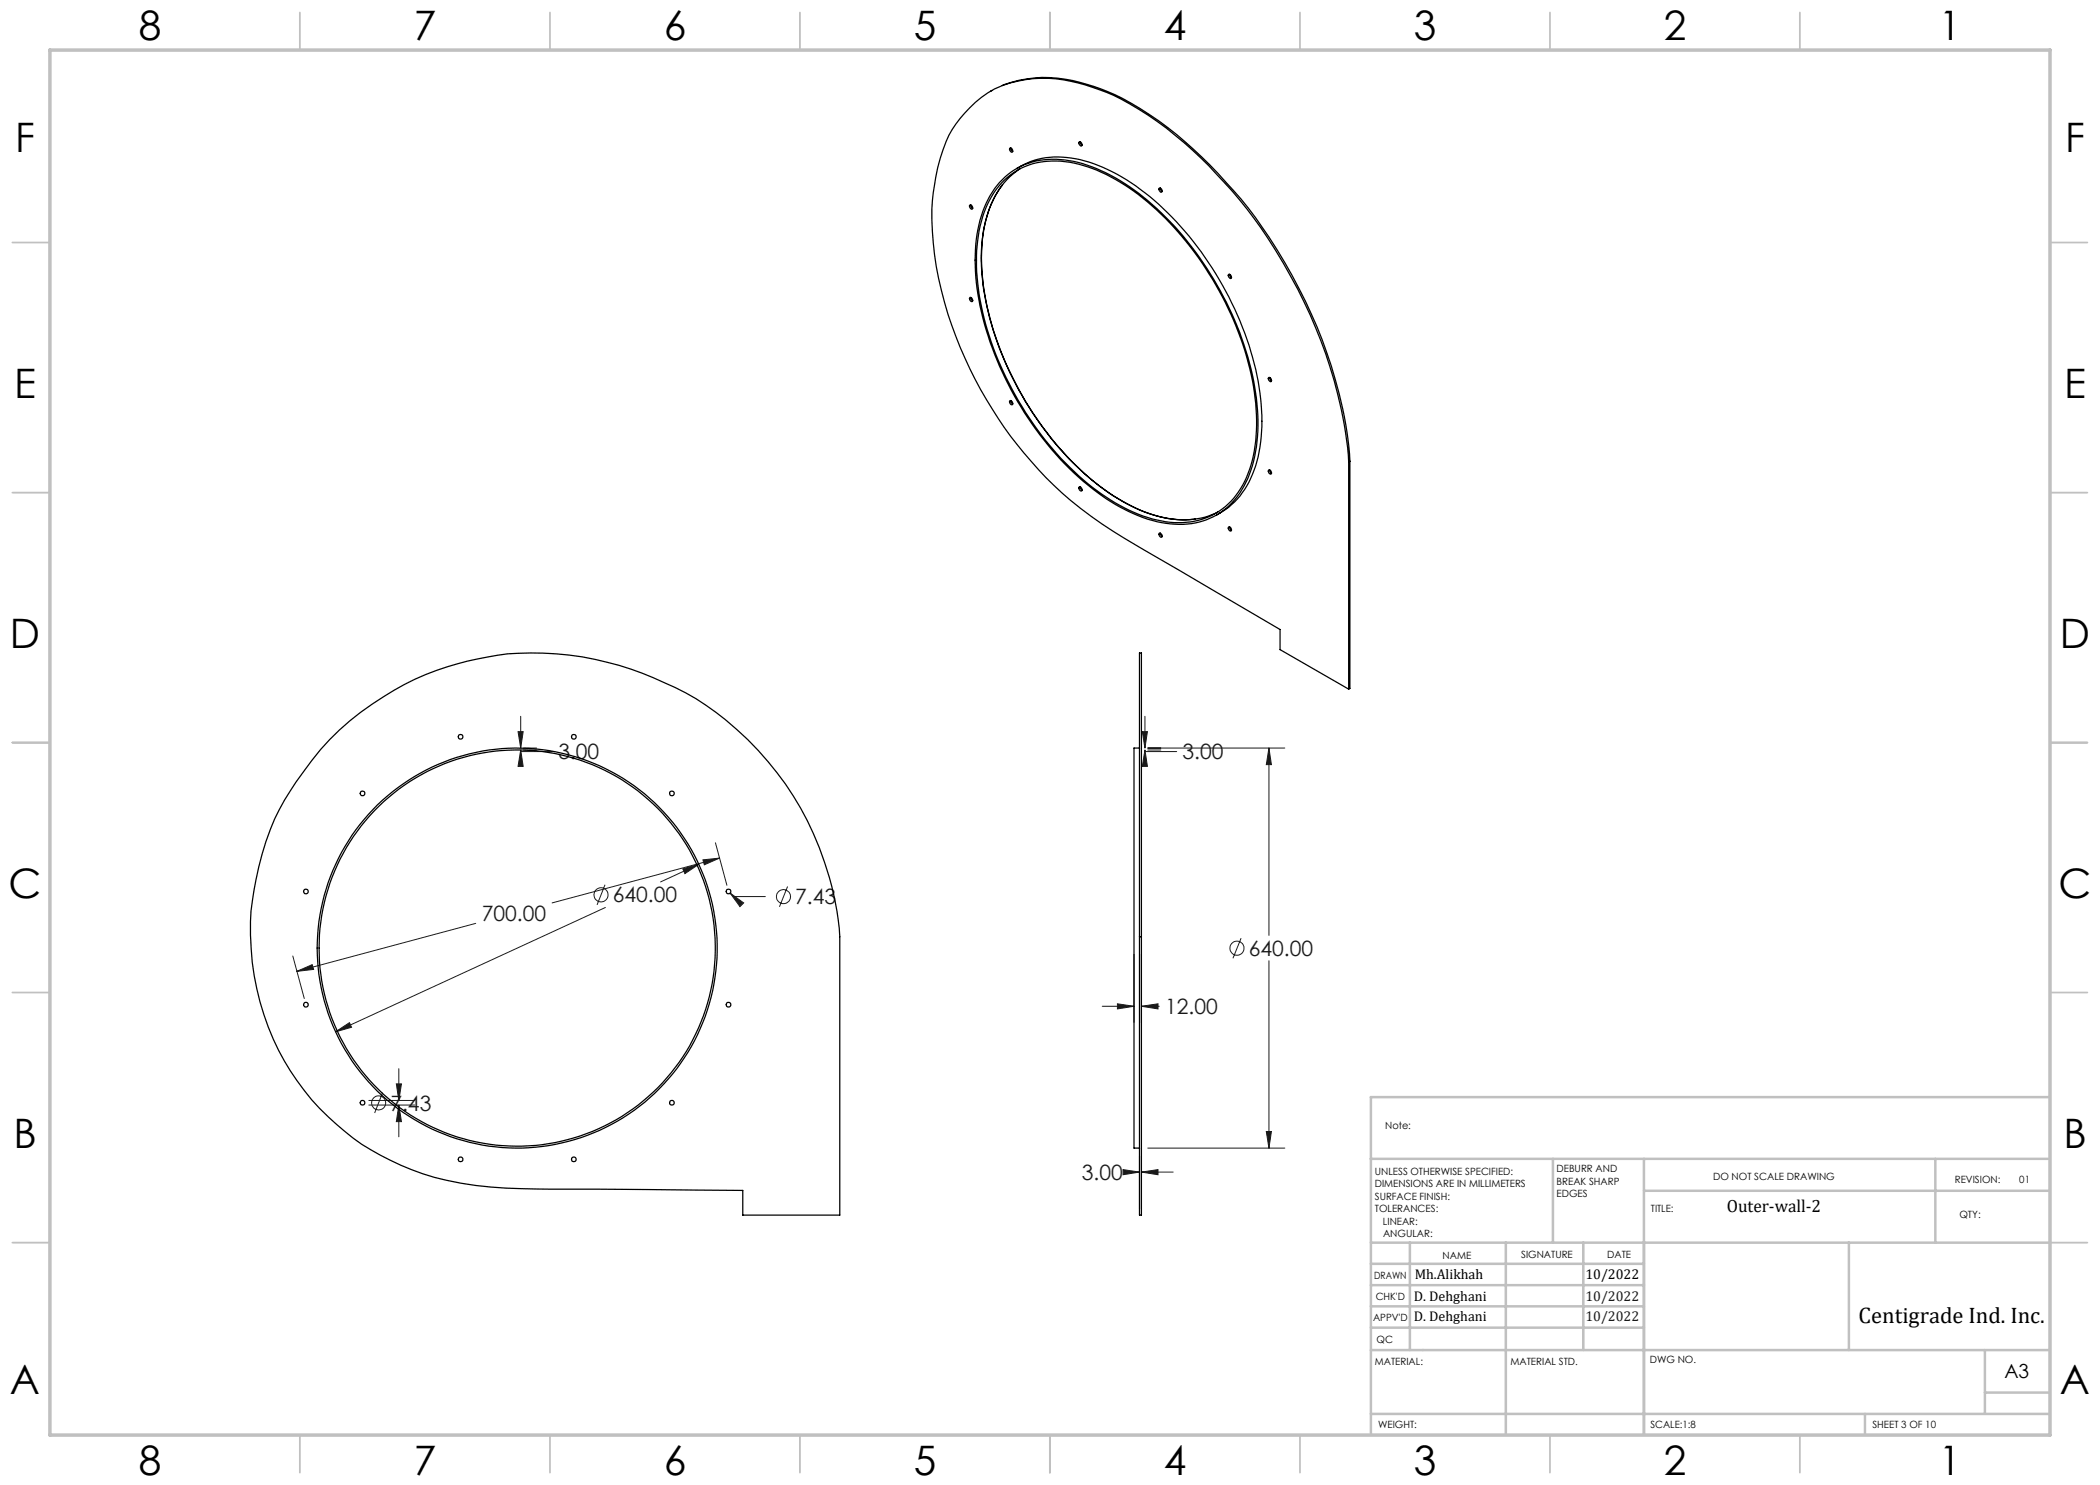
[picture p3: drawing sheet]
<svg xmlns="http://www.w3.org/2000/svg" width="420mm" height="297mm" viewBox="0 0 420 297" stroke-linecap="round" stroke-linejoin="round" font-family="sans-serif">
<g fill="none" stroke="#191924" stroke-width=".2">
<path d="M103.6 146.3h1l-.5 3.3zM104.1 150l.5 3.3h-1zM104.1 150v.3h6.4M104.1 143.3v6.3M104.7 149.6h2.6M104.7 150h2.6M228.5 146.3h1l-.5 3.3zM229 150l.5 3.3h-1zM229 150v.3h6.3M229 143.3v6.3M229.6 149.6h27.4M229.6 150h2.6"/>
<path d="M253.8 149.6l.5 3.3h-1zM253.8 149.6v37.5M121 176.9l-1.6 4.1M136.6 173.8l3.2-.9-2.8 1.8zM139.8 172.9l-7.7 3.5M140.6 172l3.3-.4-3 1.4zM143.1 168.6l2.3 8.5M143.9 171.6l-33.5 9M146 178.6l2.7 2-.7 .7zM146 178.6l.7 .7h6.4M157.5 177.3l-1.6 4.1M58.6 191.2l2.3 8.5"/>
<path d="M59.4 194.3l3-1.4 .3 1zM95.1 184.7l-35.7 9.6M121.1 181.5l-54 24.9M226.8 190.9v13.5M228.3 190.9v13.5M248.2 187.6l-1.6 4.1M253.8 192.2v37.4M67.1 206.4l2.8-1.9 .4 1zM76.5 218.5l-1.6 4.1M79.3 216.8h1l-.5 3.3zM79.8 213.7v6.4M220.5 201.3h6.3"/>
<path d="M223.5 200.8l3.3 .5-3.3 .5zM228.3 201.3l3.3-.5v1zM228.3 201.3h3.5M73.8 220.1h9.1M73.8 221h9.1M79.8 221l.5 3.3h-1zM79.8 221v6.4M224.6 233.9l3.3 .5-3.3 .5zM225.7 234.4h2.2M227.9 231.2v10.6M228.3 234.4l3.3-.5v1zM228.3 231.2v10.6"/>
<path d="M228.3 234.4h6.3M229.6 229.6h27.4M253.3 226.3h1l-.5 3.3z"/>
<circle cx="120.2" cy="179" r="1.4"/>
<circle cx="156.7" cy="179.3" r="1.41"/>
<circle cx="247.4" cy="189.6" r="1.42"/>
<circle cx="75.7" cy="220.6" r="1.42"/>
</g>
<g fill="none" stroke="#c0c0c0" stroke-width=".35">
<path d="M60 2.5v7.5M110 2.5v7.5M160 2.5v7.5M210 2.5v7.5M260 2.5v7.5M310 2.5v7.5M360 2.5v7.5M2.5 48.5h7.5M410 48.5h7.5M2.5 98.5h7.5M410 98.5h7.5M2.5 148.5h7.5"/>
<path d="M410 148.5h7.5M2.5 198.5h7.5M410 198.5h7.5M2.5 248.5h7.5M410 248.5h7.5M60 287v7.5M110 287v7.5M160 287v7.5M210 287v7.5M260 287v7.5M310 287v7.5M360 287v7.5"/>
</g>
<g fill="none" stroke="#c0c0c0" stroke-width=".5">
<path d="M410 219.4h-135.8v67.4M274.2 231.8h135.8M310.6 231.8v16.7M328.8 231.8v55.2M328.8 238.2h81.2M387.1 231.8v16.7M274.2 248.5h135.8M274.2 257h54.6M274.2 252.8h54.6M282 248.5v21.5M301.2 248.5v38.3M316.7 248.5v21.5"/>
<path d="M369.8 248.5v21.5M274.2 265.5h54.6M274.2 261.3h54.6M274.2 270h135.8M397 270v12.8M397 278.5h13M274.2 282.8h135.8M373 282.8v4.2"/>
</g>
<path d="M10 10h400v277h-400z" fill="none" stroke="#c0c0c0" stroke-width=".7"/>
<path d="M67.1 206.4l3.2-.9-.4-1zM136.6 173.8l.4 .9 2.8-1.8zM103.6 146.3h1l-.5 3.3zM104.1 150l.5 3.3h-1zM79.3 216.8h1l-.5 3.3zM79.8 221l.5 3.3h-1zM140.6 172l3.3-.4-3 1.4zM59.4 194.3l3-1.4 .3 1zM146 178.6l2 2.7 .7-.7zM253.3 226.3h1l-.5 3.3zM253.8 149.6l.5 3.3h-1zM228.3 234.4l3.3-.5v1zM224.6 233.9l3.3 .5-3.3 .5zM228.5 146.3h1l-.5 3.3zM229 150l.5 3.3h-1zM228.3 201.3l3.3-.5v1zM223.5 200.8l3.3 .5-3.3 .5z" fill="#191924"/>
<g fill="none" stroke="#000" stroke-width=".25">
<path d="M198.4 18.1l-.3 .1M200.4 17.1a24.4 24.4 0 0 1 16.9-.2 43.9 43.9 0 0 1 14.4 7.3 96.1 96.1 0 0 1 29.4 36.1 87.1 87.1 0 0 1 8.9 31.9M199.9 36.5a14.7 14.7 0 0 1 14-4.4 34.8 34.8 0 0 1 16.6 8.9 65.2 65.2 0 0 1 20.8 38.7 31.7 31.7 0 0 1-1.7 16 14.4 14.4 0 0 1-16.4 9 32.8 32.8 0 0 1-15.7-7.8 64.7 64.7 0 0 1-22.2-40.4 29.6 29.6 0 0 1 2.3-16.6l1.3-2.2zM200.5 37a23.3 23.3 0 0 0-4.2 14.1 56.1 56.1 0 0 0 7.4 26.9 59 59 0 0 0 19.9 21.7 23.6 23.6 0 0 0 15.9 4l2.3-.5 1.8-.8M200.5 36.9a23.9 23.9 0 0 0-4.2 14.7 58 58 0 0 0 8.9 28.8 56.7 56.7 0 0 0 19.3 19.9 23.1 23.1 0 0 0 14.5 3.5M200.7 36.2a14.6 14.6 0 0 1 13.3-3.7 36.6 36.6 0 0 1 18.2 10.4 64.2 64.2 0 0 1 18.9 37.8 29.2 29.2 0 0 1-2.5 16.3 14.2 14.2 0 0 1-14.6 7.5 31.5 31.5 0 0 1-15.6-7.1 64.4 64.4 0 0 1-22.7-39.6 30.1 30.1 0 0 1 2.2-17.7l1.2-2.1zM202 29.6a.45 .45 0 0 1 .5 .3 .45 .45 0 0 1-.2 .5 .63 .63 0 0 1-.3-.8zM202.2 29.6v.3l.4 .4M203.3 33.7a16.8 16.8 0 0 1 14.5-1.3 42.8 42.8 0 0 1 18.3 12.9 64.5 64.5 0 0 1 16 34.5 28.7 28.7 0 0 1-2.7 17.4 14.6 14.6 0 0 1-6.1 5.8M204 33.8l-2.1 1.6-1.4 1.6M215.8 28.4a.45 .45 0 0 1 .5 .3 .45 .45 0 0 1-.1 .5 .63 .63 0 0 1-.4-.8zM216 28.4l.2 .4 .2 .2"/>
<path d="M231.8 37.6a.45 .45 0 0 1 .6 .3 .45 .45 0 0 1-.2 .5 .63 .63 0 0 1-.4-.8zM232.1 37.6v.3l.3 .4M194 59.5a.45 .45 0 0 1 .5 .3 .45 .45 0 0 1-.2 .5 .63 .63 0 0 1-.3-.8zM194 41a.45 .45 0 0 1 .5 .3 .45 .45 0 0 1-.2 .5 .63 .63 0 0 1-.3-.8zM194.2 41l.1 .4 .3 .3M194.2 59.5v.3l.4 .3M245.7 54.9a.45 .45 0 0 1 .5 .2 .45 .45 0 0 1-.1 .6 .63 .63 0 0 1-.4-.8zM245.9 54.9l.2 .4 .2 .2M253.7 75.5a.45 .45 0 0 1 .5 .3 .45 .45 0 0 1-.1 .5 .63 .63 0 0 1-.4-.8zM253.9 75.5l.2 .4 .2 .3M202 80.1a.45 .45 0 0 1 .5 .3 .45 .45 0 0 1-.2 .6 .63 .63 0 0 1-.3-.9zM202.2 80.1v.4l.4 .3"/>
<path d="M215.8 97.4a.45 .45 0 0 1 .5 .3 .45 .45 0 0 1-.1 .5 .63 .63 0 0 1-.4-.8zM216 97.4l.1 .3 .3 .3M253.7 94a.45 .45 0 0 1 .5 .3 .45 .45 0 0 1-.1 .5 .63 .63 0 0 1-.4-.8zM253.9 94l.1 .3 .3 .3M269.7 92.4a91 91 0 0 0-13-39.7 93.7 93.7 0 0 0-27-29.6 41.2 41.2 0 0 0-20.1-7.4 20.3 20.3 0 0 0-14.5 4.8 22.4 22.4 0 0 0-7.6 13 44.1 44.1 0 0 0-.6 17.4 81.1 81.1 0 0 0 29.2 50.8 110 110 0 0 0 13 8.4l26.9 15.8v4l13.7 7.9M269.7 92.4v45.4M270 92.2l-.3 .2M270 92.2v45.5l-.3 .1M231.8 106.6a.45 .45 0 0 1 .6 .3 .45 .45 0 0 1-.2 .6 .63 .63 0 0 1-.4-.9zM232.1 106.6v.4l.3 .3M245.7 105.4a.45 .45 0 0 1 .5 .3 .45 .45 0 0 1-.1 .5 .63 .63 0 0 1-.4-.8zM245.9 105.4l.1 .3 .3 .3"/>
<path d="M65.9 147.9a57.2 57.2 0 0 1 45.4-17.1 64.6 64.6 0 0 1 31.9 11.6 61.8 61.8 0 0 1 24.8 45v55.6h-19.4v-4.9l-41.2-.3a72.7 72.7 0 0 1-22.8-3 49.9 49.9 0 0 1-34.4-45.1 54.6 54.6 0 0 1 3-21.4 51.4 51.4 0 0 1 9.2-16.3zM227.9 149.6h-1.1v80h1.1M227.9 187.4v-56.8h.4v56.8M227.9 187.4v55.6h.4v-55.6M227.9 187.4h.4"/>
<circle cx="72.5" cy="158.7" r=".46"/>
<circle cx="92.1" cy="147.4" r=".46"/>
<circle cx="114.8" cy="147.4" r=".46"/>
<circle cx="134.4" cy="158.7" r=".46"/>
<circle cx="61.2" cy="178.3" r=".46"/>
<circle cx="145.7" cy="178.3" r=".46"/>
<circle cx="103.4" cy="189.6" r="40"/>
<circle cx="103.4" cy="189.6" r="39.6"/>
<circle cx="61.2" cy="200.9" r=".47"/>
<circle cx="145.7" cy="200.9" r=".47"/>
<circle cx="72.5" cy="220.6" r=".47"/>
<circle cx="92.1" cy="231.9" r=".47"/>
<circle cx="114.8" cy="231.9" r=".47"/>
<circle cx="134.4" cy="220.6" r=".47"/>
</g>
<g font-size="8.1">
<text x="27.8" y="8">8</text>
<text x="82.8" y="8">7</text>
<text x="132.8" y="8">6</text>
<text x="182.8" y="8">5</text>
<text x="232.8" y="8">4</text>
<text x="282.8" y="8">3</text>
<text x="332.8" y="8">2</text>
<text x="387.8" y="8">1</text>
<text x="3" y="30.4">F</text>
<text x="413" y="30.4">F</text>
<text x="2.8" y="79.6">E</text>
<text x="412.8" y="79.6">E</text>
<text x="2" y="129.6">D</text>
<text x="412" y="129.6">D</text>
<text x="1.7" y="179.6">C</text>
<text x="411.7" y="179.6">C</text>
<text x="2.7" y="229.6">B</text>
<text x="412.7" y="229.6">B</text>
<text x="2" y="278.9">A</text>
<text x="412" y="278.9">A</text>
<text x="27.8" y="295">8</text>
<text x="82.8" y="295">7</text>
<text x="132.8" y="295">6</text>
<text x="182.8" y="295">5</text>
<text x="232.8" y="295">4</text>
<text x="282.8" y="295">3</text>
<text x="332.8" y="295">2</text>
<text x="387.8" y="295">1</text>
</g>
<text font-size="4.5" x="371.7" y="264.6">Centigrade Ind. Inc.</text>
<g font-size="4.2" fill="#191924">
<text x="111.7" y="151.9">3.00</text>
<text x="236.5" y="151.9">3.00</text>
<text x="96.3" y="184.2">700.00</text>
<text x="122.6" y="180.5">640.00</text>
<text x="159" y="180.9">7.43</text>
<text x="249.7" y="191.2">640.00</text>
<text x="233" y="202.8">12.00</text>
<text x="78.1" y="222.1">7.43</text>
<text x="216.4" y="236">3.00</text>
</g>
<text font-size="3.9" x="400.9" y="275.5">A3</text>
<text font-size="3.5" x="345.3" y="242.4">Outer-wall-2</text>
<g font-size="2.8">
<text x="282.9" y="255.9">Mh.Alikhah</text>
<text x="317.1" y="255.9">10/2022</text>
<text x="282.8" y="260.1">D. Dehghani</text>
<text x="282.8" y="264.2">D. Dehghani</text>
</g>
<g font-size="2.8" fill="#191924">
<text x="317.1" y="260.1">10/2022</text>
<text x="317.1" y="264.2">10/2022</text>
</g>
<g font-size="2">
<text x="277" y="225.8">Note:</text>
<text x="275" y="234.9">UNLESS OTHERWISE SPECIFIED:</text>
<text x="275" y="237.4">DIMENSIONS ARE IN MILLIMETERS</text>
<text x="275" y="239.9">SURFACE FINISH:</text>
<text x="311.3" y="234.5">DEBURR AND</text>
<text x="311.3" y="237">BREAK SHARP</text>
<text x="311.3" y="239.5">EDGES</text>
<text x="342.6" y="236">DO NOT SCALE DRAWING</text>
<text x="391" y="236.6">REVISION:</text>
<text x="403.9" y="236.6">01</text>
<text x="275" y="242.4">TOLERANCES:</text>
<text x="276.6" y="244.9">LINEAR:</text>
<text x="330.2" y="242.4">TITLE:</text>
<text x="391.9" y="243.7">QTY:</text>
<text x="276.6" y="247.4">ANGULAR:</text>
<text x="288.5" y="251.7">NAME</text>
<text x="304.2" y="251.7">SIGNATURE</text>
<text x="321.4" y="251.7">DATE</text>
<text x="274.8" y="255.9">DRAWN</text>
<text x="275.1" y="260.1">CHK'D</text>
<text x="274.6" y="264.2">APPV'D</text>
<text x="275.3" y="268.5">QC</text>
<text x="275" y="273">MATERIAL:</text>
<text x="302.1" y="273">MATERIAL STD.</text>
<text x="330" y="272.5">DWG NO.</text>
<text x="275.6" y="285.6">WEIGHT:</text>
<text x="330.1" y="285.6">SCALE:1:8</text>
<text x="374.5" y="285.6">SHEET 3 OF 10</text>
</g>
</svg>
